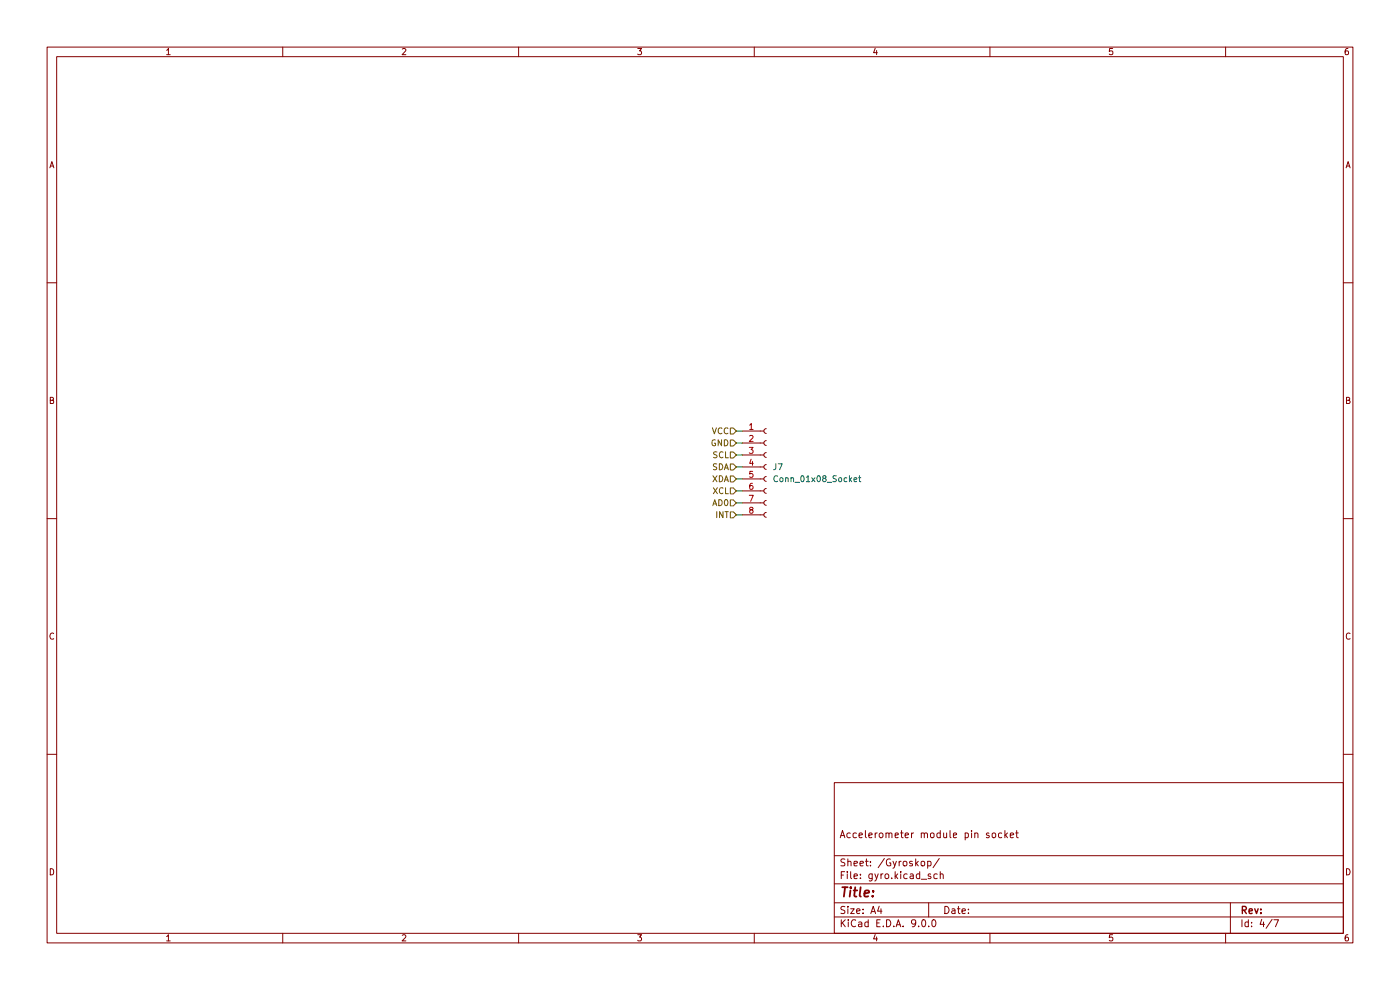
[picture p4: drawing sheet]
(kicad_sch
 (version 20250114)
 (generator "eeschema")
 (generator_version "9.0")
 (paper "A4")
 (title_block
  (comment 1 "Accelerometer module pin socket"))
 (lib_symbols
  (symbol "Connector:Conn_01x08_Socket"
   (pin_names
    (offset 1.016) (hide yes)) (exclude_from_sim no) (in_bom yes) (on_board yes)
   (property "Reference" "J" (at 0 10.16 0) (effects (font (size 1.27 1.27))))
   (property "Value" "Conn_01x08_Socket" (at 0 -12.7 0) (effects (font (size 1.27 1.27))))
   (property "Footprint" "" (at 0 0 0) (effects (font (size 1.27 1.27)) (hide yes)))
   (property "Datasheet" "~" (at 0 0 0) (effects (font (size 1.27 1.27)) (hide yes)))
   (property "Description" "Generic connector, single row, 01x08, script generated" (at 0 0 0) (effects (font (size 1.27 1.27)) (hide yes)))
   (property "ki_locked" "" (at 0 0 0) (effects (font (size 1.27 1.27))))
   (symbol "Conn_01x08_Socket_1_1"
    (polyline (pts (xy -1.27 7.62) (xy -0.508 7.62)) (stroke (width 0.1524) (type default)) (fill (type none)))
    (polyline (pts (xy -1.27 5.08) (xy -0.508 5.08)) (stroke (width 0.1524) (type default)) (fill (type none)))
    (polyline (pts (xy -1.27 2.54) (xy -0.508 2.54)) (stroke (width 0.1524) (type default)) (fill (type none)))
    (polyline (pts (xy -1.27 0) (xy -0.508 0)) (stroke (width 0.1524) (type default)) (fill (type none)))
    (polyline (pts (xy -1.27 -2.54) (xy -0.508 -2.54)) (stroke (width 0.1524) (type default)) (fill (type none)))
    (polyline (pts (xy -1.27 -5.08) (xy -0.508 -5.08)) (stroke (width 0.1524) (type default)) (fill (type none)))
    (polyline (pts (xy -1.27 -7.62) (xy -0.508 -7.62)) (stroke (width 0.1524) (type default)) (fill (type none)))
    (polyline (pts (xy -1.27 -10.16) (xy -0.508 -10.16)) (stroke (width 0.1524) (type default)) (fill (type none)))
    (arc (start 0 7.112) (mid -0.5058 7.62) (end 0 8.128) (stroke (width 0.1524) (type default)) (fill (type none)))
    (arc (start 0 4.572) (mid -0.5058 5.08) (end 0 5.588) (stroke (width 0.1524) (type default)) (fill (type none)))
    (arc (start 0 2.032) (mid -0.5058 2.54) (end 0 3.048) (stroke (width 0.1524) (type default)) (fill (type none)))
    (arc (start 0 -0.508) (mid -0.5058 0) (end 0 0.508) (stroke (width 0.1524) (type default)) (fill (type none)))
    (arc (start 0 -3.048) (mid -0.5058 -2.54) (end 0 -2.032) (stroke (width 0.1524) (type default)) (fill (type none)))
    (arc (start 0 -5.588) (mid -0.5058 -5.08) (end 0 -4.572) (stroke (width 0.1524) (type default)) (fill (type none)))
    (arc (start 0 -8.128) (mid -0.5058 -7.62) (end 0 -7.112) (stroke (width 0.1524) (type default)) (fill (type none)))
    (arc (start 0 -10.668) (mid -0.5058 -10.16) (end 0 -9.652) (stroke (width 0.1524) (type default)) (fill (type none)))
    (pin passive line (at -5.08 7.62 0) (length 3.81) (name "Pin_1" (effects (font (size 1.27 1.27)))) (number "1" (effects (font (size 1.27 1.27)))))
    (pin passive line (at -5.08 5.08 0) (length 3.81) (name "Pin_2" (effects (font (size 1.27 1.27)))) (number "2" (effects (font (size 1.27 1.27)))))
    (pin passive line (at -5.08 2.54 0) (length 3.81) (name "Pin_3" (effects (font (size 1.27 1.27)))) (number "3" (effects (font (size 1.27 1.27)))))
    (pin passive line (at -5.08 0 0) (length 3.81) (name "Pin_4" (effects (font (size 1.27 1.27)))) (number "4" (effects (font (size 1.27 1.27)))))
    (pin passive line (at -5.08 -2.54 0) (length 3.81) (name "Pin_5" (effects (font (size 1.27 1.27)))) (number "5" (effects (font (size 1.27 1.27)))))
    (pin passive line (at -5.08 -5.08 0) (length 3.81) (name "Pin_6" (effects (font (size 1.27 1.27)))) (number "6" (effects (font (size 1.27 1.27)))))
    (pin passive line (at -5.08 -7.62 0) (length 3.81) (name "Pin_7" (effects (font (size 1.27 1.27)))) (number "7" (effects (font (size 1.27 1.27)))))
    (pin passive line (at -5.08 -10.16 0) (length 3.81) (name "Pin_8" (effects (font (size 1.27 1.27)))) (number "8" (effects (font (size 1.27 1.27))))))
   (embedded_fonts no)))
 (wire
  (pts (xy 156.21 91.44) (xy 157.48 91.44))
  (stroke (width 0) (type default)))
 (wire
  (pts (xy 156.21 106.68) (xy 157.48 106.68))
  (stroke (width 0) (type default)))
 (wire
  (pts (xy 156.21 104.14) (xy 157.48 104.14))
  (stroke (width 0) (type default)))
 (wire
  (pts (xy 156.21 101.6) (xy 157.48 101.6))
  (stroke (width 0) (type default)))
 (wire
  (pts (xy 156.21 99.06) (xy 157.48 99.06))
  (stroke (width 0) (type default)))
 (wire
  (pts (xy 156.21 109.22) (xy 157.48 109.22))
  (stroke (width 0) (type default)))
 (wire
  (pts (xy 156.21 93.98) (xy 157.48 93.98))
  (stroke (width 0) (type default)))
 (wire
  (pts (xy 156.21 96.52) (xy 157.48 96.52))
  (stroke (width 0) (type default)))
 (hierarchical_label "GND"
  (shape input)
  (at 156.21 93.98 180)
  (effects (font (size 1.27 1.27)) (justify right)))
 (hierarchical_label "SCL"
  (shape input)
  (at 156.21 96.52 180)
  (effects (font (size 1.27 1.27)) (justify right)))
 (hierarchical_label "AD0"
  (shape input)
  (at 156.21 106.68 180)
  (effects (font (size 1.27 1.27)) (justify right)))
 (hierarchical_label "SDA"
  (shape input)
  (at 156.21 99.06 180)
  (effects (font (size 1.27 1.27)) (justify right)))
 (hierarchical_label "XCL"
  (shape input)
  (at 156.21 104.14 180)
  (effects (font (size 1.27 1.27)) (justify right)))
 (hierarchical_label "VCC"
  (shape input)
  (at 156.21 91.44 180)
  (effects (font (size 1.27 1.27)) (justify right)))
 (hierarchical_label "XDA"
  (shape input)
  (at 156.21 101.6 180)
  (effects (font (size 1.27 1.27)) (justify right)))
 (hierarchical_label "INT"
  (shape input)
  (at 156.21 109.22 180)
  (effects (font (size 1.27 1.27)) (justify right)))
 (symbol
  (lib_id "Connector:Conn_01x08_Socket")
  (at 162.56 99.06 0)
  (unit 1)
  (exclude_from_sim no)
  (in_bom yes)
  (on_board yes)
  (dnp no)
  (fields_autoplaced yes)
  (property "Reference" "J7" (at 163.83 99.0599 0) (effects (font (size 1.27 1.27)) (justify left)))
  (property "Value" "Conn_01x08_Socket" (at 163.83 101.5999 0) (effects (font (size 1.27 1.27)) (justify left)))
  (property "Footprint" "Connector_PinSocket_2.54mm:PinSocket_1x08_P2.54mm_Vertical" (at 162.56 99.06 0) (effects (font (size 1.27 1.27)) (hide yes)))
  (property "Datasheet" "~" (at 162.56 99.06 0) (effects (font (size 1.27 1.27)) (hide yes)))
  (property "Description" "Generic connector, single row, 01x08, script generated" (at 162.56 99.06 0) (effects (font (size 1.27 1.27)) (hide yes)))
  (pin "3")
  (pin "2")
  (pin "5")
  (pin "4")
  (pin "6")
  (pin "1")
  (pin "8")
  (pin "7")))
